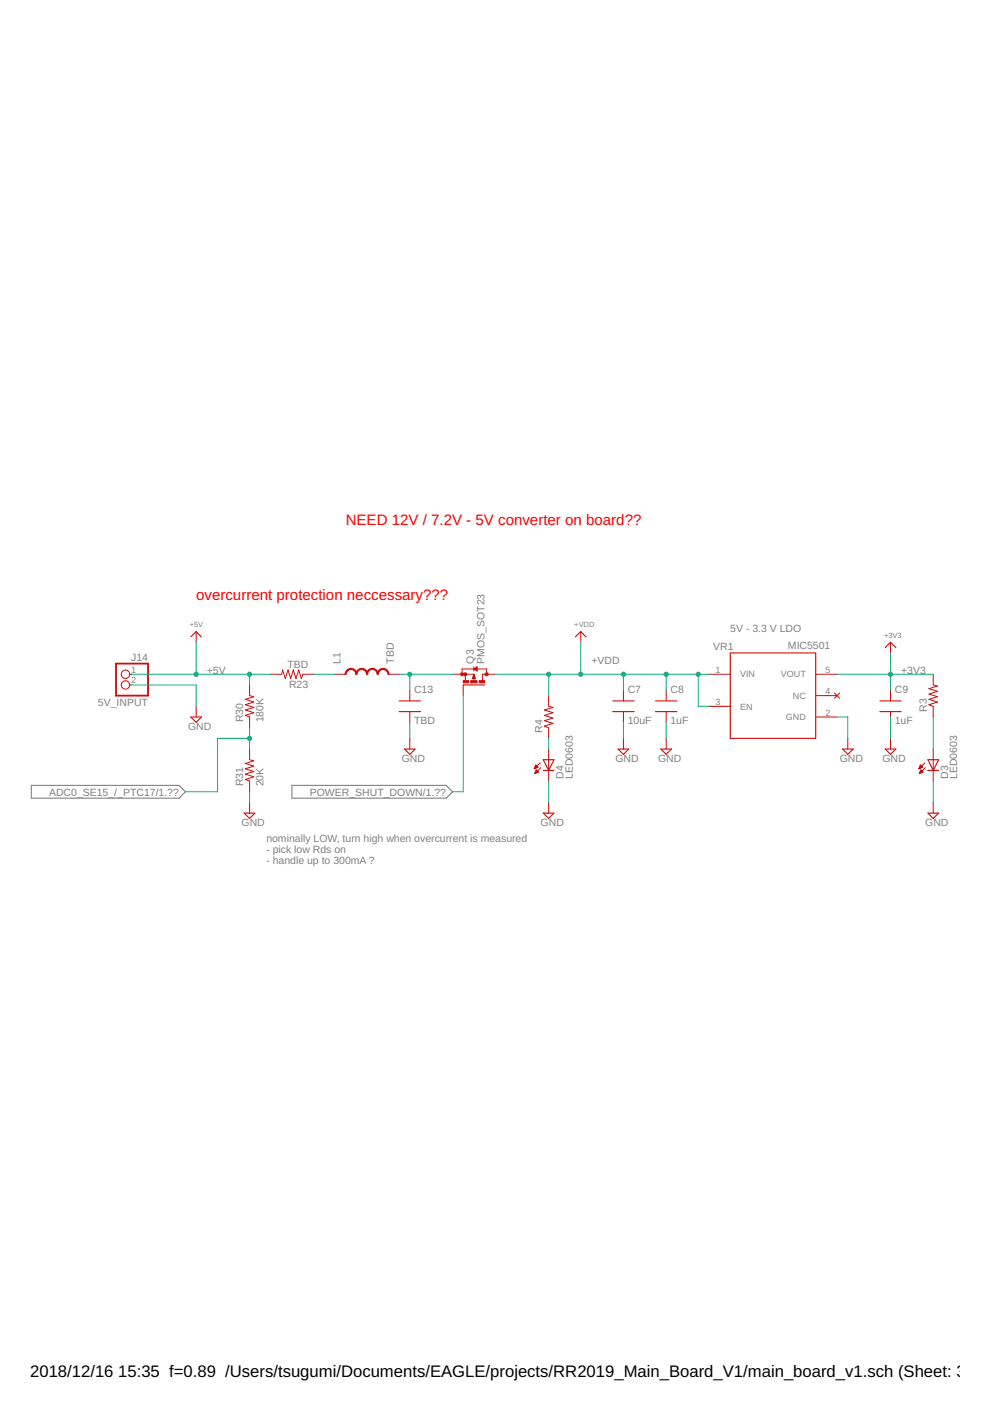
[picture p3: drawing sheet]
<svg xmlns="http://www.w3.org/2000/svg" width="210mm" height="297mm" viewBox="0 0 210 297" stroke-linecap="round" stroke-linejoin="round" font-family="sans-serif">
<path d="M6.6 166.5h31.4l1.3 1.4-1.3 1.3h-31.4zM61.9 166.5h32.7l1.3 1.4-1.3 1.3h-32.7z" fill="none" stroke="#808080" stroke-width=".23"/>
<g fill="none" stroke="#c90b0b" stroke-width=".23">
<path d="M40.4 135l1.2-1.1 1.1 1.1M122 135l1.1-1.1 1.1 1.1M154.8 138.4h18.2v18.1h-18.2zM187.7 137.3l1.1-1.1 1.1 1.1M40.4 152h2.3l-1.1 1.1zM84.6 148.6h4.6M84.6 150.9h4.6M85.7 158.8h2.3l-1.1 1.1zM98.2 145.2h4.5M100.5 143.3l.1 .4h-.2l.1-.3M100.7 141.8l.3-.2v.4zM129.9 148.6h4.6"/>
<path d="M129.9 150.9h4.6M131 158.8h2.3l-1.1 1.1zM139 148.6h4.5M139 150.9h4.5M140.1 158.8h2.3l-1.2 1.1zM178.6 158.8h2.3l-1.2 1.1zM186.5 148.6h4.6M186.5 150.9h4.6M187.7 158.8h2.2l-1.1 1.1zM51.8 172.4h2.2l-1.1 1.1zM115.2 163.3h2.3M115.2 161.1h2.3l-1.2 2.2z"/>
<path d="M115.2 172.4h2.3l-1.2 1.1zM196.7 161.1h2.3l-1.1 2.2zM196.7 163.3h2.3M196.7 172.4h2.3l-1.1 1.1z"/>
</g>
<g fill="none" stroke="#c90b0b" stroke-width=".21">
<path d="M41.6 133.9v2.3M123.1 133.9v2.3M188.8 136.2v2.2M27.5 143h.5M27.5 145.2h.5M41.6 149.8v2.2M52.9 145.2v2.3l.9 .2-1.8 .6 1.8 .5-1.8 .6 1.8 .6-1.8 .5 1.8 .6-1.8 .6 .9 .3v2.3M52.9 158.8v2.3l.9 .2-1.8 .6 1.8 .5-1.8 .6 1.8 .6-1.8 .5 1.8 .6-1.8 .6 .9 .3v2.3M57.4 143h2.3l.2-1 .6 1.9 .6-1.9 .5 1.9 .6-1.9 .6 1.9 .5-1.9 .6 1.9 .3-.9h2.3M71 143h2.3M82.4 143h2.2M86.9 146.4v2.2"/>
<path d="M86.9 150.9v2.2M86.9 156.5v2.3M95.9 143h4.6M98 143v-1.2h5.2v1.2M98.2 145.2v2.3M98.7 143v1.3M100.5 143l.3 .9h-.7zM100.5 141.4v.9M100.5 143v1.3M100.5 141.8l.7-.4v.9zM105 143h-2.7v1.3M116.3 147.5v2.3l.9 .2-1.8 .5 1.8 .6-1.8 .6 1.8 .6-1.8 .5 1.8 .6-1.8 .5 .9 .4v2.2"/>
<path d="M116.3 158.8v6.8M132.2 146.4v2.2M132.2 150.9v2.2M132.2 156.5v2.3M141.2 146.4v2.2M141.2 150.9v2.2M141.2 156.5v2.3M150.3 143h4.5M150.3 149.8h4.5M173 143h4.5M173 147.5h4.5M173 152h4.5"/>
<path d="M176.9 146.9l1.1 1.1M178 146.9l-1.1 1.1M179.7 156.5v2.3M188.8 146.4v2.2M188.8 150.9v2.2M188.8 156.5v2.3M197.9 143v2.2l.9 .3-1.8 .5 1.8 .6-1.8 .6 1.8 .5-1.8 .6 1.8 .5-1.8 .6 .9 .4v2.2M197.9 158.8v6.8M52.9 170.1v2.3M113.3 162.9h.2M113.4 162.8h.3M113.4 162.7h.6"/>
<path d="M113.4 163.9h.2M113.5 162.6h.5M113.5 163.8h.3M113.5 162.5h.4M113.5 163.7h.5M113.5 162.4h.3M113.6 163.6h.5M113.6 162.3h.1M113.6 163.5h.4M113.6 162.2l.5 .5-.8 .3zM113.6 163.4h.3M113.7 163.3h.1"/>
<path d="M113.7 163.2l.5 .5-.8 .3zM114.5 161.8l-1.2 1.2M114.6 162.8l-1.2 1.2M116.3 170.1v2.3M194.9 162.9h.2M194.9 162.8h.4M194.9 162.7h.6M195 163.9h.1M195 162.6h.5M195 163.8h.3M195 162.5h.4M195.1 163.7h.5"/>
<path d="M195.1 162.4h.2M195.1 163.6h.6M195.1 162.3h.1M195.1 163.5h.5M195.2 162.2l.4 .5-.8 .3zM195.2 163.4h.3M195.2 163.3h.1M195.3 163.2l.4 .5-.8 .3zM196.1 161.8l-1.3 1.2M196.2 162.8l-1.3 1.2M197.9 170.1v2.3"/>
<circle cx="26.6" cy="143" r=".89"/>
<circle cx="26.6" cy="145.2" r=".89"/>
</g>
<g fill="#c90b0b" stroke="#c90b0b" stroke-width=".21">
<path d="M73.5 142.1l.9-.4v.2l-.7 .3-.3 .8h-.2z" fill-rule="evenodd"/>
<path d="M74.4 141.7a1.23 1.23 0 0 1 1.3 1.3h-.3l-.3-.8-.7-.3z" fill-rule="evenodd"/>
<path d="M75.8 142.1l.9-.4v.2l-.7 .3-.3 .8h-.3z" fill-rule="evenodd"/>
<path d="M76.7 141.7a1.23 1.23 0 0 1 1.2 1.3h-.2l-.3-.8-.7-.3z" fill-rule="evenodd"/>
<path d="M78.1 142.1l.9-.4v.2l-.8 .3-.3 .8h-.2z" fill-rule="evenodd"/>
<path d="M79 141.7a1.23 1.23 0 0 1 1.2 1.3h-.2l-.3-.8-.7-.3z" fill-rule="evenodd"/>
<path d="M80.3 142.1l.9-.4v.2l-.7 .3-.3 .8h-.2z" fill-rule="evenodd"/>
<path d="M81.2 141.7a1.23 1.23 0 0 1 1.3 1.3h-.3l-.3-.8-.7-.3z" fill-rule="evenodd"/>
<circle cx="98" cy="143" r=".32"/>
<circle cx="98.7" cy="143" r=".32"/>
<circle cx="103.2" cy="143" r=".32"/>
</g>
<g fill="#c90b0b" stroke="#c90b0b" stroke-width=".21">
<path d="M101.6 144.3h1.1v.5h-1.1z"/>
<path d="M98.2 144.3h1.2v.5h-1.2z"/>
<path d="M99.8 144.3h1.4v.5h-1.4z"/>
</g>
<path d="M24.6 140.7h6.8v6.8h-6.8z" fill="none" stroke="#c90b0b" stroke-width=".38"/>
<g fill="none" stroke="#0dab76" stroke-width=".21">
<path d="M41.6 136.2v6.8M123.1 136.2v6.8M188.8 138.4v8M28 145.2h13.6v4.6M28 143h29.4M52.9 143v2.2M52.9 154.3v4.5M52.9 156.5h-6.8v11.4h-6.8M66.5 143h4.5M84.6 143h11.3M86.9 143v3.4M86.9 153.1v3.4"/>
<path d="M98.2 147.5v20.4h-2.3M105 143h45.3M116.3 143v4.5M116.3 156.5v2.3M132.2 143v3.4M132.2 153.1v3.4M141.2 143v3.4M141.2 153.1v3.4M148 143v6.8h2.3M177.5 152h2.2v4.5M177.5 143h20.4M188.8 152v4.5"/>
<path d="M197.9 152v6.8M52.9 167.9v2.2M116.3 165.6v4.5M197.9 165.6v4.5"/>
</g>
<g fill="#0dab76" stroke="#0dab76" stroke-width=".21">
<circle cx="188.8" cy="143" r=".44"/>
<circle cx="141.2" cy="143" r=".44"/>
<circle cx="132.2" cy="143" r=".44"/>
<circle cx="148" cy="143" r=".44"/>
<circle cx="116.3" cy="143" r=".44"/>
<circle cx="123.1" cy="143" r=".44"/>
<circle cx="86.9" cy="143" r=".44"/>
<circle cx="41.6" cy="143" r=".44"/>
<circle cx="52.9" cy="143" r=".44"/>
<circle cx="52.9" cy="156.5" r=".44"/>
</g>
<g font-size="3.5">
<text x="6.4" y="291.8">2018/12/16</text>
<text x="25.1" y="291.8">15:35 f=0.89 /Users/tsugumi/Documents/EAGLE/projects/RR2019_Main_Board_V1/main_board_v1.sch (Sheet: 3/7)</text>
</g>
<g font-size="3.2" fill="#f00">
<text x="73.3" y="111.3">NEED 12V / 7.2V - 5V converter on board??</text>
<text x="41.6" y="127.1">overcurrent protection neccessary???</text>
</g>
<g font-size="2.2" fill="#808080">
<text x="151.2" y="137.9">VR1</text>
<text x="154.8" y="133.9">5V - 3.3 V LDO</text>
<text x="167.1" y="137.6">MIC5501</text>
<text x="27.8" y="140.1">J14</text>
<text x="43.8" y="143">+5V</text>
<text x="60.9" y="141.6">TBD</text>
<text x="72.2" y="140.7" transform="rotate(-90 72.2 140.7)">L1</text>
<text x="83.5" y="140.7" transform="rotate(-90 83.5 140.7)">TBD</text>
<text x="100.5" y="140.7" transform="rotate(-90 100.5 140.7)">Q3</text>
<text x="102.7" y="140.7" transform="rotate(-90 102.7 140.7)">PMOS_SOT23</text>
<text x="125.4" y="140.7">+VDD</text>
<text x="191.1" y="143">+3V3</text>
<text x="20.8" y="149.8">5V_INPUT</text>
<text x="61.3" y="145.9">R23</text>
<text x="87.8" y="146.9">C13</text>
<text x="133.1" y="146.9">C7</text>
<text x="142.1" y="146.9">C8</text>
<text x="189.7" y="146.9">C9</text>
<text x="39.9" y="154.8">GND</text>
<text x="51.6" y="153.2" transform="rotate(-90 51.6 153.2)">R30</text>
<text x="55.9" y="153.2" transform="rotate(-90 55.9 153.2)">180K</text>
<text x="87.8" y="153.5">TBD</text>
<text x="115" y="155.4" transform="rotate(-90 115 155.4)">R4</text>
<text x="133.1" y="153.5">10uF</text>
<text x="142.1" y="153.5">1uF</text>
<text x="189.7" y="153.5">1uF</text>
<text x="196.5" y="150.9" transform="rotate(-90 196.5 150.9)">R3</text>
<text x="85.2" y="161.6">GND</text>
<text x="130.5" y="161.6">GND</text>
<text x="139.5" y="161.6">GND</text>
<text x="178" y="161.6">GND</text>
<text x="187.1" y="161.6">GND</text>
<text x="51.6" y="166.7" transform="rotate(-90 51.6 166.7)">R31</text>
<text x="55.9" y="166.7" transform="rotate(-90 55.9 166.7)">20K</text>
<text x="119.5" y="165.2" transform="rotate(-90 119.5 165.2)">D4</text>
<text x="121.4" y="165.2" transform="rotate(-90 121.4 165.2)">LED0603</text>
<text x="201" y="165.2" transform="rotate(-90 201 165.2)">D3</text>
<text x="203" y="165.2" transform="rotate(-90 203 165.2)">LED0603</text>
<text x="10.4" y="168.7">ADC0_SE15_/_PTC17/1.??</text>
<text x="65.7" y="168.7">POWER_SHUT_DOWN/1.??</text>
<text x="51.2" y="175.2">GND</text>
<text x="56.5" y="178.5">nominally LOW, turn high when overcurrent is measured</text>
<text x="114.6" y="175.2">GND</text>
<text x="196.2" y="175.2">GND</text>
<text x="56.5" y="180.9">- pick low Rds on</text>
<text x="56.5" y="183.3">- handle up to 300mA ?</text>
</g>
<g font-size="1.9" fill="#808080">
<text x="27.8" y="142.6">1</text>
<text x="151.7" y="142.6">1</text>
<text x="156.9" y="143.6">VIN</text>
<text x="165.6" y="143.6">VOUT</text>
<text x="175" y="142.6">5</text>
<text x="27.8" y="144.9">2</text>
<text x="151.7" y="149.4">3</text>
<text x="168.1" y="148.2">NC</text>
<text x="175" y="147.2">4</text>
<text x="156.9" y="150.4">EN</text>
<text x="166.6" y="152.7">GND</text>
<text x="175" y="151.7">2</text>
</g>
<g font-size="1.6" fill="#808080">
<text x="40.2" y="133">+5V</text>
<text x="121.8" y="133">+VDD</text>
<text x="187.4" y="135.3">+3V3</text>
</g>
</svg>
